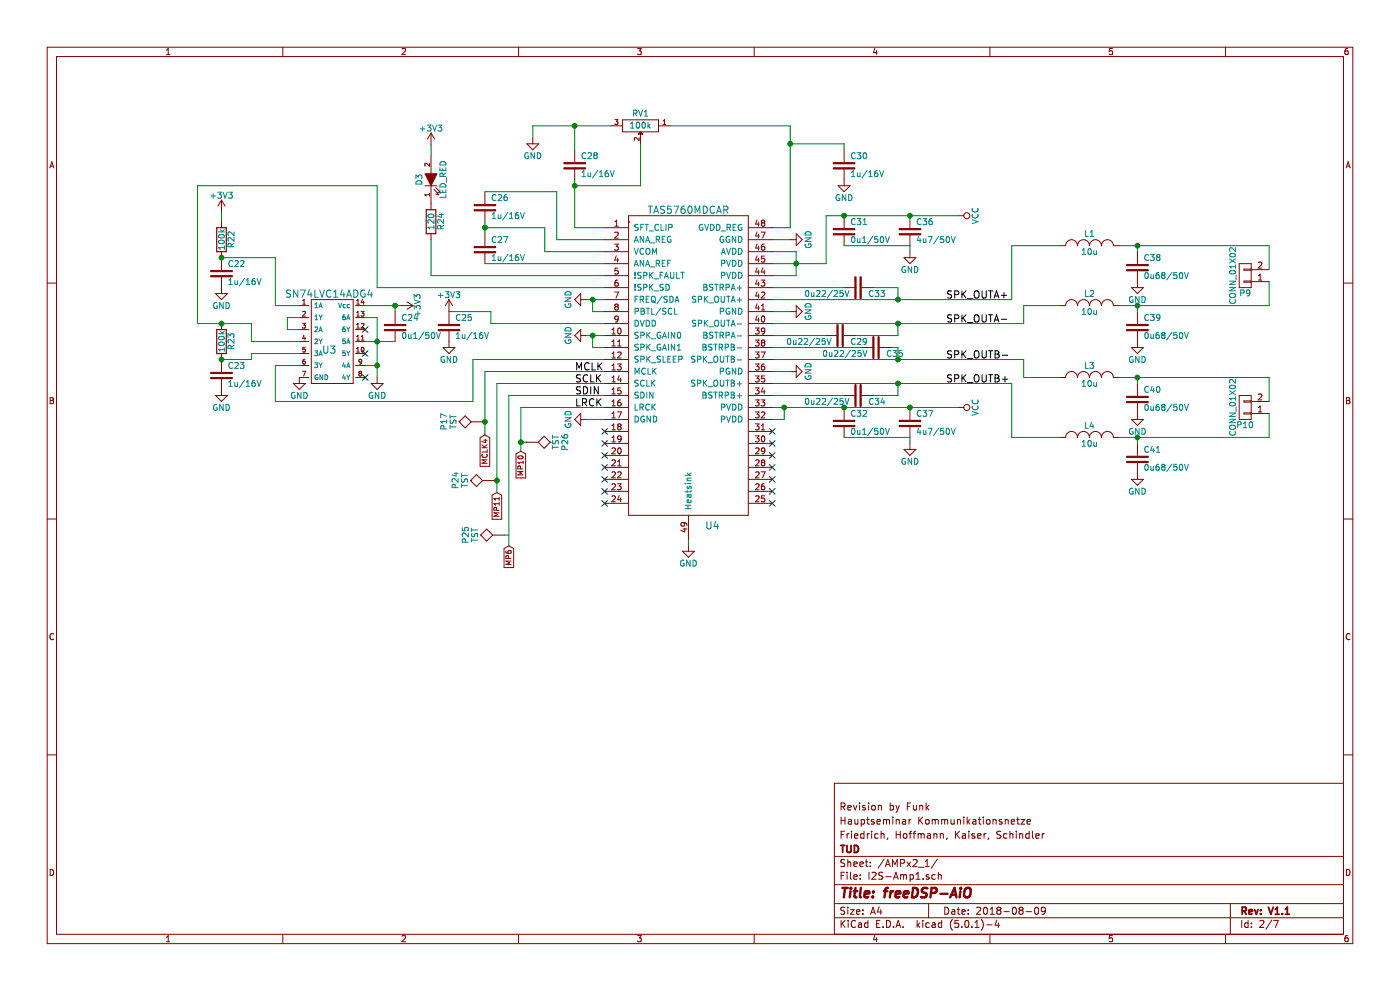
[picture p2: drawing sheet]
EESchema Schematic File Version 4
LIBS:smd_aio-cache
EELAYER 26 0
EELAYER END
$Descr A4 11693 8268
encoding utf-8
Sheet 2 7
Title "freeDSP-AiO"
Date "2018-08-09"
Rev "V1.1"
Comp "TUD"
Comment1 "Friedrich, Hoffmann, Kaiser, Schindler"
Comment2 "Hauptseminar Kommunikationsnetze"
Comment3 "Revision by Funk"
Comment4 ""
$EndDescr
$Comp
L smd_aio-rescue:POT RV1
U 1 1
P 5350 1050
F 0 "RV1" H 5350 950 50  0000 C CNN
F 1 "100k" H 5350 1050 50  0000 C CNN
F 2 "AMPx2 _footprints:M64Z104KB40" H 5350 1050 50  0001 C CNN
F 3 "http://www.mouser.com/ds/2/427/64-239937.pdf" H 5350 1050 50  0001 C CNN
F 4 "M64Z104KB40" H 5350 1050 60  0001 C CNN "Mfr.Nr."
	1    5350 1050
	-1   0    0    1   
$EndComp
$Comp
L smd_aio-rescue:Capacitor C30
U 1 1
P 7050 1400
F 0 "C30" H 7100 1500 50  0000 L CNN
F 1 "1u/16V" H 7100 1350 50  0000 L CNN
F 2 "fdsp_capacitor:C_1206_HandSoldering" V 6750 1540 50  0001 C CNN
F 3 "http://www.murata.com/products/catalog/pdf/c02e.pdf" V 6750 1540 50  0001 C CNN
F 4 "GRM188R71C105KE15D" H 7050 1400 60  0001 C CNN "Mfr.Nr."
	1    7050 1400
	1    0    0    -1  
$EndComp
$Comp
L smd_aio-rescue:Capacitor C28
U 1 1
P 4800 1400
F 0 "C28" H 4850 1500 50  0000 L CNN
F 1 "1u/16V" H 4850 1350 50  0000 L CNN
F 2 "fdsp_capacitor:C_1206_HandSoldering" V 4500 1540 50  0001 C CNN
F 3 "http://www.murata.com/products/catalog/pdf/c02e.pdf" V 4500 1540 50  0001 C CNN
F 4 "GRM188R71C105KE15D" H 4800 1400 60  0001 C CNN "Mfr.Nr."
	1    4800 1400
	1    0    0    -1  
$EndComp
$Comp
L smd_aio-rescue:Capacitor C27
U 1 1
P 4050 2100
F 0 "C27" H 4100 2200 50  0000 L CNN
F 1 "1u/16V" H 4100 2050 50  0000 L CNN
F 2 "fdsp_capacitor:C_1206_HandSoldering" V 3750 2240 50  0001 C CNN
F 3 "http://www.murata.com/products/catalog/pdf/c02e.pdf" V 3750 2240 50  0001 C CNN
F 4 "GRM188R71C105KE15D" H 4050 2100 60  0001 C CNN "Mfr.Nr."
	1    4050 2100
	1    0    0    -1  
$EndComp
$Comp
L smd_aio-rescue:Capacitor C26
U 1 1
P 4050 1750
F 0 "C26" H 4100 1850 50  0000 L CNN
F 1 "1u/16V" H 4100 1700 50  0000 L CNN
F 2 "fdsp_capacitor:C_1206_HandSoldering" V 3750 1890 50  0001 C CNN
F 3 "http://www.murata.com/products/catalog/pdf/c02e.pdf" V 3750 1890 50  0001 C CNN
F 4 "GRM188R71C105KE15D" H 4050 1750 60  0001 C CNN "Mfr.Nr."
	1    4050 1750
	1    0    0    -1  
$EndComp
$Comp
L smd_aio-rescue:Capacitor C25
U 1 1
P 3750 2750
F 0 "C25" H 3800 2850 50  0000 L CNN
F 1 "1u/16V" H 3800 2700 50  0000 L CNN
F 2 "fdsp_capacitor:C_1206_HandSoldering" V 3450 2890 50  0001 C CNN
F 3 "http://www.murata.com/products/catalog/pdf/c02e.pdf" V 3450 2890 50  0001 C CNN
F 4 "GRM188R71C105KE15D" H 3750 2750 60  0001 C CNN "Mfr.Nr."
	1    3750 2750
	1    0    0    -1  
$EndComp
$Comp
L smd_aio-rescue:Capacitor C36
U 1 1
P 7600 1950
F 0 "C36" H 7650 2050 50  0000 L CNN
F 1 "4u7/50V" H 7650 1900 50  0000 L CNN
F 2 "fdsp_capacitor:C_1206_HandSoldering" V 7300 2090 50  0001 C CNN
F 3 "http://www.murata.com/products/catalog/pdf/c02e.pdf" V 7300 2090 50  0001 C CNN
F 4 "GRM31CR71H475KA12L" H 7600 1950 60  0001 C CNN "Mfr.Nr."
	1    7600 1950
	1    0    0    -1  
$EndComp
$Comp
L smd_aio-rescue:Capacitor C31
U 1 1
P 7050 1950
F 0 "C31" H 7100 2050 50  0000 L CNN
F 1 "0u1/50V" H 7100 1900 50  0000 L CNN
F 2 "fdsp_capacitor:C_1206_HandSoldering" V 6750 2090 50  0001 C CNN
F 3 "http://www.murata.com/products/catalog/pdf/c02e.pdf" V 6750 2090 50  0001 C CNN
F 4 "GRM188R71H104KA93D" H 7050 1950 60  0001 C CNN "Mfr.Nr."
	1    7050 1950
	1    0    0    -1  
$EndComp
$Comp
L smd_aio-rescue:GND #PWR042
U 1 1
P 4450 1150
F 0 "#PWR042" H 4450 900 50  0001 C CNN
F 1 "GND" H 4450 1000 50  0000 C CNN
F 2 "" H 4450 1150 50  0000 C CNN
F 3 "" H 4450 1150 50  0000 C CNN
	1    4450 1150
	1    0    0    -1  
$EndComp
$Comp
L smd_aio-rescue:GND #PWR043
U 1 1
P 6600 2000
F 0 "#PWR043" H 6600 1750 50  0001 C CNN
F 1 "GND" H 6600 1850 50  0000 C CNN
F 2 "" H 6600 2000 50  0000 C CNN
F 3 "" H 6600 2000 50  0000 C CNN
	1    6600 2000
	0    -1   -1   0   
$EndComp
$Comp
L smd_aio-rescue:GND #PWR044
U 1 1
P 7600 2100
F 0 "#PWR044" H 7600 1850 50  0001 C CNN
F 1 "GND" H 7600 1950 50  0000 C CNN
F 2 "" H 7600 2100 50  0000 C CNN
F 3 "" H 7600 2100 50  0000 C CNN
	1    7600 2100
	1    0    0    -1  
$EndComp
$Comp
L smd_aio-rescue:GND #PWR045
U 1 1
P 7050 1500
F 0 "#PWR045" H 7050 1250 50  0001 C CNN
F 1 "GND" H 7050 1350 50  0000 C CNN
F 2 "" H 7050 1500 50  0000 C CNN
F 3 "" H 7050 1500 50  0000 C CNN
	1    7050 1500
	1    0    0    -1  
$EndComp
$Comp
L smd_aio-rescue:GND #PWR046
U 1 1
P 3750 2850
F 0 "#PWR046" H 3750 2600 50  0001 C CNN
F 1 "GND" H 3750 2700 50  0000 C CNN
F 2 "" H 3750 2850 50  0000 C CNN
F 3 "" H 3750 2850 50  0000 C CNN
	1    3750 2850
	1    0    0    -1  
$EndComp
$Comp
L smd_aio-rescue:GND #PWR047
U 1 1
P 6600 2600
F 0 "#PWR047" H 6600 2350 50  0001 C CNN
F 1 "GND" H 6600 2450 50  0000 C CNN
F 2 "" H 6600 2600 50  0000 C CNN
F 3 "" H 6600 2600 50  0000 C CNN
	1    6600 2600
	0    -1   -1   0   
$EndComp
$Comp
L smd_aio-rescue:GND #PWR048
U 1 1
P 6600 3100
F 0 "#PWR048" H 6600 2850 50  0001 C CNN
F 1 "GND" H 6600 2950 50  0000 C CNN
F 2 "" H 6600 3100 50  0000 C CNN
F 3 "" H 6600 3100 50  0000 C CNN
	1    6600 3100
	0    -1   -1   0   
$EndComp
$Comp
L smd_aio-rescue:Capacitor C33
U 1 1
P 7150 2400
F 0 "C33" V 7200 2500 50  0000 L CNN
F 1 "0u22/25V" V 7200 2350 50  0000 R CNN
F 2 "fdsp_capacitor:C_0805_HandSoldering" V 6850 2540 50  0001 C CNN
F 3 "http://www.murata.com/products/catalog/pdf/c02e.pdf" V 6850 2540 50  0001 C CNN
F 4 "GRM188R71E223KA01J" V 7150 2400 60  0001 C CNN "Mfr.Nr."
F 5 "X7R" V 7150 2400 60  0001 C CNN "Dielectric"
	1    7150 2400
	0    1    1    0   
$EndComp
$Comp
L smd_aio-rescue:Capacitor C37
U 1 1
P 7600 3550
F 0 "C37" H 7650 3650 50  0000 L CNN
F 1 "4u7/50V" H 7650 3500 50  0000 L CNN
F 2 "fdsp_capacitor:C_1206_HandSoldering" V 7300 3690 50  0001 C CNN
F 3 "http://www.murata.com/products/catalog/pdf/c02e.pdf" V 7300 3690 50  0001 C CNN
F 4 "GRM31CR71H475KA12L" H 7600 3550 60  0001 C CNN "Mfr.Nr."
	1    7600 3550
	1    0    0    -1  
$EndComp
$Comp
L smd_aio-rescue:Capacitor C32
U 1 1
P 7050 3550
F 0 "C32" H 7100 3650 50  0000 L CNN
F 1 "0u1/50V" H 7100 3500 50  0000 L CNN
F 2 "fdsp_capacitor:C_1206_HandSoldering" V 6750 3690 50  0001 C CNN
F 3 "http://www.murata.com/products/catalog/pdf/c02e.pdf" V 6750 3690 50  0001 C CNN
F 4 "GRM188R71H104KA93D" H 7050 3550 60  0001 C CNN "Mfr.Nr."
	1    7050 3550
	1    0    0    -1  
$EndComp
$Comp
L smd_aio-rescue:GND #PWR049
U 1 1
P 7600 3700
F 0 "#PWR049" H 7600 3450 50  0001 C CNN
F 1 "GND" H 7600 3550 50  0000 C CNN
F 2 "" H 7600 3700 50  0000 C CNN
F 3 "" H 7600 3700 50  0000 C CNN
	1    7600 3700
	1    0    0    -1  
$EndComp
$Comp
L smd_aio-rescue:Capacitor C29
U 1 1
P 7000 2800
F 0 "C29" V 7050 2900 50  0000 L CNN
F 1 "0u22/25V" V 7050 2750 50  0000 R CNN
F 2 "fdsp_capacitor:C_0805_HandSoldering" V 6700 2940 50  0001 C CNN
F 3 "http://www.murata.com/products/catalog/pdf/c02e.pdf" V 6700 2940 50  0001 C CNN
F 4 "GRM188R71E223KA01J" V 7000 2800 60  0001 C CNN "Mfr.Nr."
F 5 "X7R" V 7000 2800 60  0001 C CNN "Dielectric"
	1    7000 2800
	0    1    1    0   
$EndComp
$Comp
L smd_aio-rescue:Capacitor C35
U 1 1
P 7300 2900
F 0 "C35" V 7350 3000 50  0000 L CNN
F 1 "0u22/25V" V 7350 2850 50  0000 R CNN
F 2 "fdsp_capacitor:C_0805_HandSoldering" V 7000 3040 50  0001 C CNN
F 3 "http://www.murata.com/products/catalog/pdf/c02e.pdf" V 7000 3040 50  0001 C CNN
F 4 "GRM188R71E223KA01J" V 7300 2900 60  0001 C CNN "Mfr.Nr."
F 5 "X7R" V 7300 2900 60  0001 C CNN "Dielectric"
	1    7300 2900
	0    1    1    0   
$EndComp
$Comp
L smd_aio-rescue:Capacitor C34
U 1 1
P 7150 3300
F 0 "C34" V 7200 3400 50  0000 L CNN
F 1 "0u22/25V" V 7200 3250 50  0000 R CNN
F 2 "fdsp_capacitor:C_0805_HandSoldering" V 6850 3440 50  0001 C CNN
F 3 "http://www.murata.com/products/catalog/pdf/c02e.pdf" V 6850 3440 50  0001 C CNN
F 4 "GRM188R71E223KA01J" V 7150 3300 60  0001 C CNN "Mfr.Nr."
F 5 "X7R" V 7150 3300 60  0001 C CNN "Dielectric"
	1    7150 3300
	0    1    1    0   
$EndComp
Text Label 7900 2500 0    60   ~ 0
SPK_OUTA+
Text Label 7900 2700 0    60   ~ 0
SPK_OUTA-
Text Label 7900 3000 0    60   ~ 0
SPK_OUTB-
Text Label 7900 3200 0    60   ~ 0
SPK_OUTB+
$Comp
L smd_aio-rescue:Inductor L1
U 1 1
P 9100 2050
F 0 "L1" H 9100 2150 50  0000 C CNN
F 1 "10u" H 9100 2000 50  0000 C CNN
F 2 "AMPx2 _footprints:1D10ASeries" H 9100 2050 50  0001 C CNN
F 3 "http://www.mouser.com/ds/2/192/1D10A-8408.pdf" H 9100 2050 50  0001 C CNN
F 4 "1D10A-100M" H 9100 2050 60  0001 C CNN "Mfr.Nr."
	1    9100 2050
	1    0    0    -1  
$EndComp
$Comp
L smd_aio-rescue:Inductor L2
U 1 1
P 9100 2550
F 0 "L2" H 9100 2650 50  0000 C CNN
F 1 "10u" H 9100 2500 50  0000 C CNN
F 2 "AMPx2 _footprints:1D10ASeries" H 9100 2550 50  0001 C CNN
F 3 "http://www.mouser.com/ds/2/192/1D10A-8408.pdf" H 9100 2550 50  0001 C CNN
F 4 "1D10A-100M" H 9100 2550 60  0001 C CNN "Mfr.Nr."
	1    9100 2550
	1    0    0    -1  
$EndComp
$Comp
L smd_aio-rescue:Inductor L3
U 1 1
P 9100 3150
F 0 "L3" H 9100 3250 50  0000 C CNN
F 1 "10u" H 9100 3100 50  0000 C CNN
F 2 "AMPx2 _footprints:1D10ASeries" H 9100 3150 50  0001 C CNN
F 3 "http://www.mouser.com/ds/2/192/1D10A-8408.pdf" H 9100 3150 50  0001 C CNN
F 4 "1D10A-100M" H 9100 3150 60  0001 C CNN "Mfr.Nr."
	1    9100 3150
	1    0    0    -1  
$EndComp
$Comp
L smd_aio-rescue:Inductor L4
U 1 1
P 9100 3650
F 0 "L4" H 9100 3750 50  0000 C CNN
F 1 "10u" H 9100 3600 50  0000 C CNN
F 2 "AMPx2 _footprints:1D10ASeries" H 9100 3650 50  0001 C CNN
F 3 "http://www.mouser.com/ds/2/192/1D10A-8408.pdf" H 9100 3650 50  0001 C CNN
F 4 "1D10A-100M" H 9100 3650 60  0001 C CNN "Mfr.Nr."
	1    9100 3650
	1    0    0    -1  
$EndComp
$Comp
L smd_aio-rescue:Capacitor C38
U 1 1
P 9500 2250
F 0 "C38" H 9550 2350 50  0000 L CNN
F 1 "0u68/50V" H 9550 2200 50  0000 L CNN
F 2 "fdsp_capacitor:C_1206_HandSoldering" V 9200 2390 50  0001 C CNN
F 3 "http://www.murata.com/products/catalog/pdf/c03e.pdf" V 9200 2390 50  0001 C CNN
F 4 "GCM31CR71H684KA37L" H 9500 2250 60  0001 C CNN "Mfr.Nr."
	1    9500 2250
	1    0    0    -1  
$EndComp
$Comp
L smd_aio-rescue:Capacitor C39
U 1 1
P 9500 2750
F 0 "C39" H 9550 2850 50  0000 L CNN
F 1 "0u68/50V" H 9550 2700 50  0000 L CNN
F 2 "fdsp_capacitor:C_1206_HandSoldering" V 9200 2890 50  0001 C CNN
F 3 "http://www.murata.com/products/catalog/pdf/c03e.pdf" V 9200 2890 50  0001 C CNN
F 4 "GCM31CR71H684KA37L" H 9500 2750 60  0001 C CNN "Mfr.Nr."
	1    9500 2750
	1    0    0    -1  
$EndComp
$Comp
L smd_aio-rescue:Capacitor C40
U 1 1
P 9500 3350
F 0 "C40" H 9550 3450 50  0000 L CNN
F 1 "0u68/50V" H 9550 3300 50  0000 L CNN
F 2 "fdsp_capacitor:C_1206_HandSoldering" V 9200 3490 50  0001 C CNN
F 3 "http://www.murata.com/products/catalog/pdf/c03e.pdf" V 9200 3490 50  0001 C CNN
F 4 "GCM31CR71H684KA37L" H 9500 3350 60  0001 C CNN "Mfr.Nr."
	1    9500 3350
	1    0    0    -1  
$EndComp
$Comp
L smd_aio-rescue:Capacitor C41
U 1 1
P 9500 3850
F 0 "C41" H 9550 3950 50  0000 L CNN
F 1 "0u68/50V" H 9550 3800 50  0000 L CNN
F 2 "fdsp_capacitor:C_1206_HandSoldering" V 9200 3990 50  0001 C CNN
F 3 "http://www.murata.com/products/catalog/pdf/c03e.pdf" V 9200 3990 50  0001 C CNN
F 4 "GCM31CR71H684KA37L" H 9500 3850 60  0001 C CNN "Mfr.Nr."
	1    9500 3850
	1    0    0    -1  
$EndComp
$Comp
L smd_aio-rescue:GND #PWR050
U 1 1
P 9500 2350
F 0 "#PWR050" H 9500 2100 50  0001 C CNN
F 1 "GND" H 9500 2200 50  0000 C CNN
F 2 "" H 9500 2350 50  0000 C CNN
F 3 "" H 9500 2350 50  0000 C CNN
	1    9500 2350
	1    0    0    -1  
$EndComp
$Comp
L smd_aio-rescue:GND #PWR051
U 1 1
P 9500 2850
F 0 "#PWR051" H 9500 2600 50  0001 C CNN
F 1 "GND" H 9500 2700 50  0000 C CNN
F 2 "" H 9500 2850 50  0000 C CNN
F 3 "" H 9500 2850 50  0000 C CNN
	1    9500 2850
	1    0    0    -1  
$EndComp
$Comp
L smd_aio-rescue:GND #PWR052
U 1 1
P 9500 3450
F 0 "#PWR052" H 9500 3200 50  0001 C CNN
F 1 "GND" H 9500 3300 50  0000 C CNN
F 2 "" H 9500 3450 50  0000 C CNN
F 3 "" H 9500 3450 50  0000 C CNN
	1    9500 3450
	1    0    0    -1  
$EndComp
$Comp
L smd_aio-rescue:GND #PWR053
U 1 1
P 9500 3950
F 0 "#PWR053" H 9500 3700 50  0001 C CNN
F 1 "GND" H 9500 3800 50  0000 C CNN
F 2 "" H 9500 3950 50  0000 C CNN
F 3 "" H 9500 3950 50  0000 C CNN
	1    9500 3950
	1    0    0    -1  
$EndComp
$Comp
L smd_aio-rescue:LED D3
U 1 1
P 3600 1500
F 0 "D3" H 3600 1600 50  0000 C CNN
F 1 "LED_RED" H 3600 1400 50  0000 C CNN
F 2 "fdsp_resistor:R_1206_HandSoldering" H 3600 1500 50  0001 C CNN
F 3 "http://www.mouser.com/ds/2/216/APT1608EC-34957.pdf" H 3600 1500 50  0001 C CNN
F 4 "APT1608EC" H 3600 1500 60  0001 C CNN "Mfr.Nr."
	1    3600 1500
	0    -1   -1   0   
$EndComp
$Comp
L smd_aio-rescue:GND #PWR054
U 1 1
P 4900 3500
F 0 "#PWR054" H 4900 3250 50  0001 C CNN
F 1 "GND" H 4900 3350 50  0000 C CNN
F 2 "" H 4900 3500 50  0000 C CNN
F 3 "" H 4900 3500 50  0000 C CNN
	1    4900 3500
	0    1    1    0   
$EndComp
$Comp
L smd_aio-rescue:GND #PWR055
U 1 1
P 4900 2800
F 0 "#PWR055" H 4900 2550 50  0001 C CNN
F 1 "GND" H 4900 2650 50  0000 C CNN
F 2 "" H 4900 2800 50  0000 C CNN
F 3 "" H 4900 2800 50  0000 C CNN
	1    4900 2800
	0    1    1    0   
$EndComp
$Comp
L smd_aio-rescue:GND #PWR056
U 1 1
P 4900 2500
F 0 "#PWR056" H 4900 2250 50  0001 C CNN
F 1 "GND" H 4900 2350 50  0000 C CNN
F 2 "" H 4900 2500 50  0000 C CNN
F 3 "" H 4900 2500 50  0000 C CNN
	1    4900 2500
	0    1    1    0   
$EndComp
$Comp
L smd_aio-rescue:Capacitor C22
U 1 1
P 1850 2300
F 0 "C22" H 1900 2400 50  0000 L CNN
F 1 "1u/16V" H 1900 2250 50  0000 L CNN
F 2 "fdsp_capacitor:C_1206_HandSoldering" V 1550 2440 50  0001 C CNN
F 3 "http://www.murata.com/products/catalog/pdf/c02e.pdf" V 1550 2440 50  0001 C CNN
F 4 "GRM188R71C105KE15D" H 1850 2300 60  0001 C CNN "Mfr.Nr."
	1    1850 2300
	1    0    0    -1  
$EndComp
$Comp
L smd_aio-rescue:Capacitor C23
U 1 1
P 1850 3150
F 0 "C23" H 1900 3250 50  0000 L CNN
F 1 "1u/16V" H 1900 3100 50  0000 L CNN
F 2 "fdsp_capacitor:C_1206_HandSoldering" V 1550 3290 50  0001 C CNN
F 3 "http://www.murata.com/products/catalog/pdf/c02e.pdf" V 1550 3290 50  0001 C CNN
F 4 "GRM188R71C105KE15D" H 1850 3150 60  0001 C CNN "Mfr.Nr."
	1    1850 3150
	1    0    0    -1  
$EndComp
$Comp
L smd_aio-rescue:VCC #PWR057
U 1 1
P 8000 3400
F 0 "#PWR057" H 8000 3250 50  0001 C CNN
F 1 "VCC" H 8000 3550 50  0000 C CNN
F 2 "" H 8000 3400 50  0000 C CNN
F 3 "" H 8000 3400 50  0000 C CNN
	1    8000 3400
	0    1    1    0   
$EndComp
$Comp
L smd_aio-rescue:R R22
U 1 1
P 1850 2000
F 0 "R22" V 1930 2000 50  0000 C CNN
F 1 "100k" V 1850 2000 50  0000 C CNN
F 2 "fdsp_resistor:R_1206_HandSoldering" V 1780 2000 50  0001 C CNN
F 3 "http://www.mouser.com/ds/2/427/dcrcwe3-109170.pdfhttp://www.mouser.com/ds/2/427/dcrcwe3-109170.pdf" H 1850 2000 50  0001 C CNN
F 4 "CRCW0603100KFKEA" V 1850 2000 60  0001 C CNN "Mfr.Nr."
	1    1850 2000
	1    0    0    -1  
$EndComp
$Comp
L smd_aio-rescue:GND #PWR058
U 1 1
P 1850 2400
F 0 "#PWR058" H 1850 2150 50  0001 C CNN
F 1 "GND" H 1850 2250 50  0000 C CNN
F 2 "" H 1850 2400 50  0000 C CNN
F 3 "" H 1850 2400 50  0000 C CNN
	1    1850 2400
	1    0    0    -1  
$EndComp
$Comp
L smd_aio-rescue:GND #PWR059
U 1 1
P 1850 3250
F 0 "#PWR059" H 1850 3000 50  0001 C CNN
F 1 "GND" H 1850 3100 50  0000 C CNN
F 2 "" H 1850 3250 50  0000 C CNN
F 3 "" H 1850 3250 50  0000 C CNN
	1    1850 3250
	1    0    0    -1  
$EndComp
$Comp
L smd_aio-rescue:SN74LVC14ADG4 U3
U 1 1
P 2850 2900
F 0 "U3" H 2750 2850 60  0000 C BNN
F 1 "SN74LVC14ADG4" H 2750 3350 60  0000 C CNN
F 2 "Housings_SOIC:SOIC-14_3.9x8.7mm_Pitch1.27mm" H 2750 3350 60  0001 C CNN
F 3 "http://www.mouser.com/ds/2/405/sn74lvc14a-406290.pdf" H 2750 3350 60  0001 C CNN
F 4 "SN74LVC14ADG4" H 2850 2900 60  0001 C CNN "Mfr.Nr."
	1    2850 2900
	1    0    0    -1  
$EndComp
$Comp
L smd_aio-rescue:GND #PWR060
U 1 1
P 2500 3150
F 0 "#PWR060" H 2500 2900 50  0001 C CNN
F 1 "GND" H 2500 3000 50  0000 C CNN
F 2 "" H 2500 3150 50  0000 C CNN
F 3 "" H 2500 3150 50  0000 C CNN
	1    2500 3150
	1    0    0    -1  
$EndComp
$Comp
L smd_aio-rescue:VCC #PWR061
U 1 1
P 8000 1800
F 0 "#PWR061" H 8000 1650 50  0001 C CNN
F 1 "VCC" H 8000 1950 50  0000 C CNN
F 2 "" H 8000 1800 50  0000 C CNN
F 3 "" H 8000 1800 50  0000 C CNN
	1    8000 1800
	0    1    1    0   
$EndComp
$Comp
L smd_aio-rescue:GND #PWR062
U 1 1
P 3150 3150
F 0 "#PWR062" H 3150 2900 50  0001 C CNN
F 1 "GND" H 3150 3000 50  0000 C CNN
F 2 "" H 3150 3150 50  0000 C CNN
F 3 "" H 3150 3150 50  0000 C CNN
	1    3150 3150
	1    0    0    -1  
$EndComp
$Comp
L smd_aio-rescue:R R24
U 1 1
P 3600 1850
F 0 "R24" V 3680 1850 50  0000 C CNN
F 1 "120" V 3600 1850 50  0000 C CNN
F 2 "fdsp_resistor:R_1206_HandSoldering" V 3530 1850 50  0001 C CNN
F 3 "http://www.mouser.com/ds/2/427/crcw0201e3-54960.pdf" H 3600 1850 50  0001 C CNN
F 4 "CRCW0201120RJNED" V 3600 1850 60  0001 C CNN "Mfr.Nr."
	1    3600 1850
	1    0    0    -1  
$EndComp
$Comp
L smd_aio-rescue:R R23
U 1 1
P 1850 2850
F 0 "R23" V 1930 2850 50  0000 C CNN
F 1 "100k" V 1850 2850 50  0000 C CNN
F 2 "fdsp_resistor:R_1206_HandSoldering" V 1780 2850 50  0001 C CNN
F 3 "http://www.mouser.com/ds/2/427/dcrcwe3-109170.pdfhttp://www.mouser.com/ds/2/427/dcrcwe3-109170.pdf" H 1850 2850 50  0001 C CNN
F 4 "CRCW0603100KFKEA" V 1850 2850 60  0001 C CNN "Mfr.Nr."
	1    1850 2850
	1    0    0    -1  
$EndComp
$Comp
L smd_aio-rescue:CONN_01X02 P10
U 1 1
P 10400 3400
F 0 "P10" H 10400 3550 50  0000 C CNN
F 1 "CONN_01X02" V 10500 3400 50  0000 C CNN
F 2 "fdsp_connector:RIACON101-2" H 10400 3400 50  0001 C CNN
F 3 "http://www.mouser.com/ds/2/324/ItemDetail_1935161-922578.pdf" H 10400 3400 50  0001 C CNN
F 4 "1935161" H 10400 3400 60  0001 C CNN "Mfr.Nr."
	1    10400 3400
	-1   0    0    1   
$EndComp
Text Label 4800 3100 0    60   ~ 0
MCLK
Text Label 4800 3200 0    60   ~ 0
SCLK
Text Label 4800 3300 0    60   ~ 0
SDIN
Text Label 4800 3400 0    60   ~ 0
LRCK
Wire Wire Line
	4800 1900 5050 1900
Wire Wire Line
	6600 1900 6450 1900
Wire Wire Line
	6600 1050 6600 1200
Wire Wire Line
	6600 1050 5600 1050
Wire Wire Line
	6600 1200 7050 1200
Wire Wire Line
	7050 1200 7050 1250
Connection ~ 6600 1200
Wire Wire Line
	5350 1200 5350 1550
Wire Wire Line
	4800 1500 4800 1550
Wire Wire Line
	5350 1550 4800 1550
Connection ~ 4800 1550
Wire Wire Line
	4450 1050 4800 1050
Wire Wire Line
	4450 1050 4450 1150
Wire Wire Line
	4800 1050 4800 1250
Connection ~ 4800 1050
Wire Wire Line
	6450 2000 6600 2000
Wire Wire Line
	6450 2100 6650 2100
Wire Wire Line
	6650 2100 6650 2200
Wire Wire Line
	6650 2300 6450 2300
Wire Wire Line
	6450 2200 6650 2200
Connection ~ 6650 2200
Wire Wire Line
	6900 2200 6900 1800
Wire Wire Line
	4050 2200 5050 2200
Wire Wire Line
	4050 1600 4650 1600
Wire Wire Line
	4650 1600 4650 2000
Wire Wire Line
	4650 2000 5050 2000
Wire Wire Line
	4050 1850 4050 1900
Wire Wire Line
	4050 1900 4550 1900
Wire Wire Line
	4550 1900 4550 2100
Wire Wire Line
	4550 2100 5050 2100
Connection ~ 4050 1900
Wire Wire Line
	6450 3400 6550 3400
Wire Wire Line
	6900 1800 7050 1800
Wire Wire Line
	7050 2050 7600 2050
Wire Wire Line
	7600 2050 7600 2100
Wire Wire Line
	6450 2600 6600 2600
Wire Wire Line
	6450 3100 6600 3100
Wire Wire Line
	6450 2500 7500 2500
Wire Wire Line
	7500 2500 7500 2400
Wire Wire Line
	7500 2400 7300 2400
Wire Wire Line
	7050 2400 6450 2400
Wire Wire Line
	8450 2500 8450 2050
Wire Wire Line
	8450 2050 8850 2050
Connection ~ 7500 2500
Wire Wire Line
	7050 3650 7600 3650
Wire Wire Line
	7600 3650 7600 3700
Wire Wire Line
	6450 2700 7500 2700
Wire Wire Line
	6900 2800 6450 2800
Wire Wire Line
	6450 2900 7200 2900
Wire Wire Line
	7500 3200 7500 3300
Wire Wire Line
	7500 3300 7300 3300
Wire Wire Line
	7050 3300 6450 3300
Connection ~ 7500 3200
Wire Wire Line
	6450 3000 7500 3000
Wire Wire Line
	7150 2800 7500 2800
Wire Wire Line
	7500 2800 7500 2700
Connection ~ 7500 2700
Wire Wire Line
	7450 2900 7500 2900
Wire Wire Line
	7500 2900 7500 3000
Connection ~ 7500 3000
Wire Wire Line
	8450 3200 8450 3650
Wire Wire Line
	6450 3200 7500 3200
Wire Wire Line
	8450 3650 8850 3650
Wire Wire Line
	8550 2700 8550 2550
Wire Wire Line
	8550 2550 8850 2550
Wire Wire Line
	8550 3000 8550 3150
Wire Wire Line
	8550 3150 8850 3150
Wire Wire Line
	9350 2050 9500 2050
Wire Wire Line
	9500 2050 9500 2100
Wire Wire Line
	9350 2550 9500 2550
Wire Wire Line
	9500 2550 9500 2600
Wire Wire Line
	9350 3150 9500 3150
Wire Wire Line
	9500 3150 9500 3200
Wire Wire Line
	9350 3650 9500 3650
Wire Wire Line
	9500 3650 9500 3700
Connection ~ 9500 2050
Connection ~ 9500 2550
Connection ~ 9500 3150
Connection ~ 9500 3650
Wire Wire Line
	3150 2400 5050 2400
Wire Wire Line
	3600 2300 5050 2300
Wire Wire Line
	4900 3500 5050 3500
Wire Wire Line
	4900 2800 4950 2800
Wire Wire Line
	4900 2500 4950 2500
Wire Wire Line
	5050 2900 4950 2900
Wire Wire Line
	4950 2900 4950 2800
Connection ~ 4950 2800
Wire Wire Line
	5050 2600 4950 2600
Wire Wire Line
	4950 2600 4950 2500
Connection ~ 4950 2500
Wire Wire Line
	3600 2300 3600 2000
Wire Wire Line
	5050 3000 3950 3000
Wire Wire Line
	3950 3000 3950 3350
Wire Wire Line
	5050 3100 4050 3100
Wire Wire Line
	5050 3200 4150 3200
Wire Wire Line
	5050 3300 4250 3300
Wire Wire Line
	5050 3400 4350 3400
Wire Wire Line
	3150 1550 3150 2400
Wire Wire Line
	1650 2700 1650 1550
Wire Wire Line
	1650 1550 3150 1550
Wire Wire Line
	3950 3350 2300 3350
Wire Wire Line
	1850 2150 2300 2150
Wire Wire Line
	2300 2150 2300 2550
Wire Wire Line
	2300 2550 2500 2550
Wire Wire Line
	2500 2650 2400 2650
Wire Wire Line
	2400 2650 2400 2750
Wire Wire Line
	2400 2750 2500 2750
Wire Wire Line
	1650 2700 1850 2700
Wire Wire Line
	2500 2850 2100 2850
Wire Wire Line
	2100 2850 2100 2700
Connection ~ 1850 2700
Wire Wire Line
	1850 3000 2100 3000
Wire Wire Line
	2100 3000 2100 2950
Wire Wire Line
	2100 2950 2500 2950
Wire Wire Line
	2500 3050 2300 3050
Wire Wire Line
	2300 3050 2300 3350
Wire Wire Line
	3050 2550 3300 2550
Wire Wire Line
	3050 2650 3150 2650
Wire Wire Line
	3150 2650 3150 2850
Wire Wire Line
	3050 2850 3150 2850
Connection ~ 3150 2850
Wire Wire Line
	3050 3050 3150 3050
Connection ~ 3150 3050
Wire Wire Line
	6450 3500 6550 3500
Wire Wire Line
	6550 3500 6550 3400
Connection ~ 6550 3400
Wire Wire Line
	10600 2050 10600 2250
Wire Wire Line
	10600 2550 10600 2350
Wire Wire Line
	10600 3150 10600 3350
Wire Wire Line
	10600 3650 10600 3450
Connection ~ 7600 1800
Connection ~ 7050 1800
Connection ~ 7050 3400
Connection ~ 7600 3400
Wire Wire Line
	1850 1770 1850 1850
Connection ~ 1850 2150
Connection ~ 1850 3000
Wire Wire Line
	3300 2550 3300 2600
Connection ~ 3300 2550
Wire Wire Line
	5050 2700 4100 2700
Wire Wire Line
	4100 2700 4100 2600
Wire Wire Line
	4100 2600 3750 2600
$Comp
L smd_aio-rescue:Capacitor C24
U 1 1
P 3300 2750
F 0 "C24" H 3350 2850 50  0000 L CNN
F 1 "0u1/50V" H 3350 2700 50  0000 L CNN
F 2 "fdsp_capacitor:C_1206_HandSoldering" V 3000 2890 50  0001 C CNN
F 3 "http://www.murata.com/products/catalog/pdf/c02e.pdf" V 3000 2890 50  0001 C CNN
F 4 "GRM188R71H104KA93D" H 3300 2750 60  0001 C CNN "Mfr.Nr."
	1    3300 2750
	1    0    0    -1  
$EndComp
$Comp
L smd_aio-rescue:CONN_01X02 P9
U 1 1
P 10400 2300
F 0 "P9" H 10400 2450 50  0000 C CNN
F 1 "CONN_01X02" V 10500 2300 50  0000 C CNN
F 2 "fdsp_connector:RIACON101-2" H 10400 2300 50  0001 C CNN
F 3 "http://www.mouser.com/ds/2/324/ItemDetail_1935161-922578.pdf" H 10400 2300 50  0001 C CNN
F 4 "1935161" H 10400 2300 60  0001 C CNN "Mfr.Nr."
	1    10400 2300
	-1   0    0    1   
$EndComp
$Comp
L smd_aio-rescue:GND #PWR063
U 1 1
P 5750 4550
F 0 "#PWR063" H 5750 4300 50  0001 C CNN
F 1 "GND" H 5750 4400 50  0000 C CNN
F 2 "" H 5750 4550 50  0000 C CNN
F 3 "" H 5750 4550 50  0000 C CNN
	1    5750 4550
	1    0    0    -1  
$EndComp
Wire Wire Line
	5750 4500 5750 4550
Wire Wire Line
	4050 3100 4050 3520
Wire Wire Line
	4150 3200 4150 4010
Wire Wire Line
	4350 3400 4350 3690
$Comp
L smd_aio-rescue:+3V3 #PWR064
U 1 1
P 1850 1770
F 0 "#PWR064" H 1850 1620 50  0001 C CNN
F 1 "+3V3" H 1850 1910 50  0000 C CNN
F 2 "" H 1850 1770 60  0000 C CNN
F 3 "" H 1850 1770 60  0000 C CNN
	1    1850 1770
	1    0    0    -1  
$EndComp
$Comp
L smd_aio-rescue:+3V3 #PWR065
U 1 1
P 3600 1210
F 0 "#PWR065" H 3600 1060 50  0001 C CNN
F 1 "+3V3" H 3600 1350 50  0000 C CNN
F 2 "" H 3600 1210 60  0000 C CNN
F 3 "" H 3600 1210 60  0000 C CNN
	1    3600 1210
	1    0    0    -1  
$EndComp
Wire Wire Line
	3600 1210 3600 1300
$Comp
L smd_aio-rescue:+3V3 #PWR066
U 1 1
P 3350 2550
F 0 "#PWR066" H 3350 2400 50  0001 C CNN
F 1 "+3V3" H 3350 2690 50  0000 C CNN
F 2 "" H 3350 2550 60  0000 C CNN
F 3 "" H 3350 2550 60  0000 C CNN
	1    3350 2550
	0    1    1    0   
$EndComp
$Comp
L smd_aio-rescue:+3V3 #PWR067
U 1 1
P 3750 2600
F 0 "#PWR067" H 3750 2450 50  0001 C CNN
F 1 "+3V3" H 3750 2740 50  0000 C CNN
F 2 "" H 3750 2600 60  0000 C CNN
F 3 "" H 3750 2600 60  0000 C CNN
	1    3750 2600
	1    0    0    -1  
$EndComp
Text GLabel 4350 3765 3    44   Input ~ 0
MP10
Text GLabel 4250 4555 3    44   Input ~ 0
MP6
Text GLabel 4150 4110 3    44   Input ~ 0
MP11
Text GLabel 4050 3630 3    44   Input ~ 0
MCLK4
NoConn ~ 5050 3600
NoConn ~ 5050 3700
NoConn ~ 5050 3800
NoConn ~ 5050 3900
NoConn ~ 5050 4000
NoConn ~ 5050 4100
NoConn ~ 5050 4200
NoConn ~ 6450 3700
NoConn ~ 6450 3800
NoConn ~ 6450 3900
NoConn ~ 6450 4000
NoConn ~ 6450 4100
NoConn ~ 6450 4200
NoConn ~ 3050 2750
NoConn ~ 3050 2950
NoConn ~ 3050 3150
$Comp
L smd_aio-rescue:TAS5760MDCAR U4
U 1 1
P 5750 3050
F 0 "U4" H 5950 1750 60  0000 C TNN
F 1 "TAS5760MDCAR" H 5750 4350 60  0000 C CNN
F 2 "AMPx2 _footprints:HTSSOP-48" H 5850 2950 60  0001 C CNN
F 3 "" H 5750 3050 60  0000 C CNN
	1    5750 3050
	1    0    0    -1  
$EndComp
NoConn ~ 6450 3600
$Comp
L smd_aio-rescue:TST P17
U 1 1
P 4035 3520
F 0 "P17" H 4035 3820 50  0000 C BNN
F 1 "TST" H 4035 3770 50  0000 C CNN
F 2 "fdsp_misc:Measurement_Point_Round-SMD-Pad_Small" H 4035 3520 50  0001 C CNN
F 3 "" H 4035 3520 50  0000 C CNN
	1    4035 3520
	0    -1   -1   0   
$EndComp
Wire Wire Line
	4035 3520 4050 3520
Connection ~ 4050 3520
$Comp
L smd_aio-rescue:TST P24
U 1 1
P 4130 4010
F 0 "P24" H 4130 4310 50  0000 C BNN
F 1 "TST" H 4130 4260 50  0000 C CNN
F 2 "fdsp_misc:Measurement_Point_Round-SMD-Pad_Small" H 4130 4010 50  0001 C CNN
F 3 "" H 4130 4010 50  0000 C CNN
	1    4130 4010
	0    -1   -1   0   
$EndComp
Wire Wire Line
	4130 4010 4150 4010
Connection ~ 4150 4010
$Comp
L smd_aio-rescue:TST P25
U 1 1
P 4215 4465
F 0 "P25" H 4215 4765 50  0000 C BNN
F 1 "TST" H 4215 4715 50  0000 C CNN
F 2 "fdsp_misc:Measurement_Point_Round-SMD-Pad_Small" H 4215 4465 50  0001 C CNN
F 3 "" H 4215 4465 50  0000 C CNN
	1    4215 4465
	0    -1   -1   0   
$EndComp
Wire Wire Line
	4215 4465 4250 4465
$Comp
L smd_aio-rescue:TST P26
U 1 1
P 4395 3690
F 0 "P26" H 4395 3990 50  0000 C BNN
F 1 "TST" H 4395 3940 50  0000 C CNN
F 2 "fdsp_misc:Measurement_Point_Round-SMD-Pad_Small" H 4395 3690 50  0001 C CNN
F 3 "" H 4395 3690 50  0000 C CNN
	1    4395 3690
	0    1    1    0   
$EndComp
Wire Wire Line
	4395 3690 4350 3690
Connection ~ 4350 3690
Wire Wire Line
	6600 1200 6600 1900
Wire Wire Line
	4800 1550 4800 1900
Wire Wire Line
	4800 1050 5100 1050
Wire Wire Line
	6650 2200 6650 2300
Wire Wire Line
	6650 2200 6900 2200
Wire Wire Line
	4050 1900 4050 1950
Wire Wire Line
	7500 2500 8450 2500
Wire Wire Line
	7500 3200 8450 3200
Wire Wire Line
	7500 2700 8550 2700
Wire Wire Line
	7500 3000 8550 3000
Wire Wire Line
	9500 2050 10600 2050
Wire Wire Line
	9500 2550 10600 2550
Wire Wire Line
	9500 3150 10600 3150
Wire Wire Line
	9500 3650 10600 3650
Wire Wire Line
	4950 2800 5050 2800
Wire Wire Line
	4950 2500 5050 2500
Wire Wire Line
	1850 2700 2100 2700
Wire Wire Line
	3150 2850 3150 3050
Wire Wire Line
	3150 2850 3300 2850
Wire Wire Line
	3150 3050 3150 3150
Wire Wire Line
	6550 3400 7050 3400
Wire Wire Line
	7600 1800 8000 1800
Wire Wire Line
	7050 1800 7600 1800
Wire Wire Line
	7050 3400 7600 3400
Wire Wire Line
	7600 3400 8000 3400
Wire Wire Line
	3300 2550 3350 2550
Wire Wire Line
	4050 3520 4050 3630
Wire Wire Line
	4150 4010 4150 4110
Wire Wire Line
	4350 3690 4350 3765
Wire Wire Line
	4250 3300 4250 4555
$EndSCHEMATC
